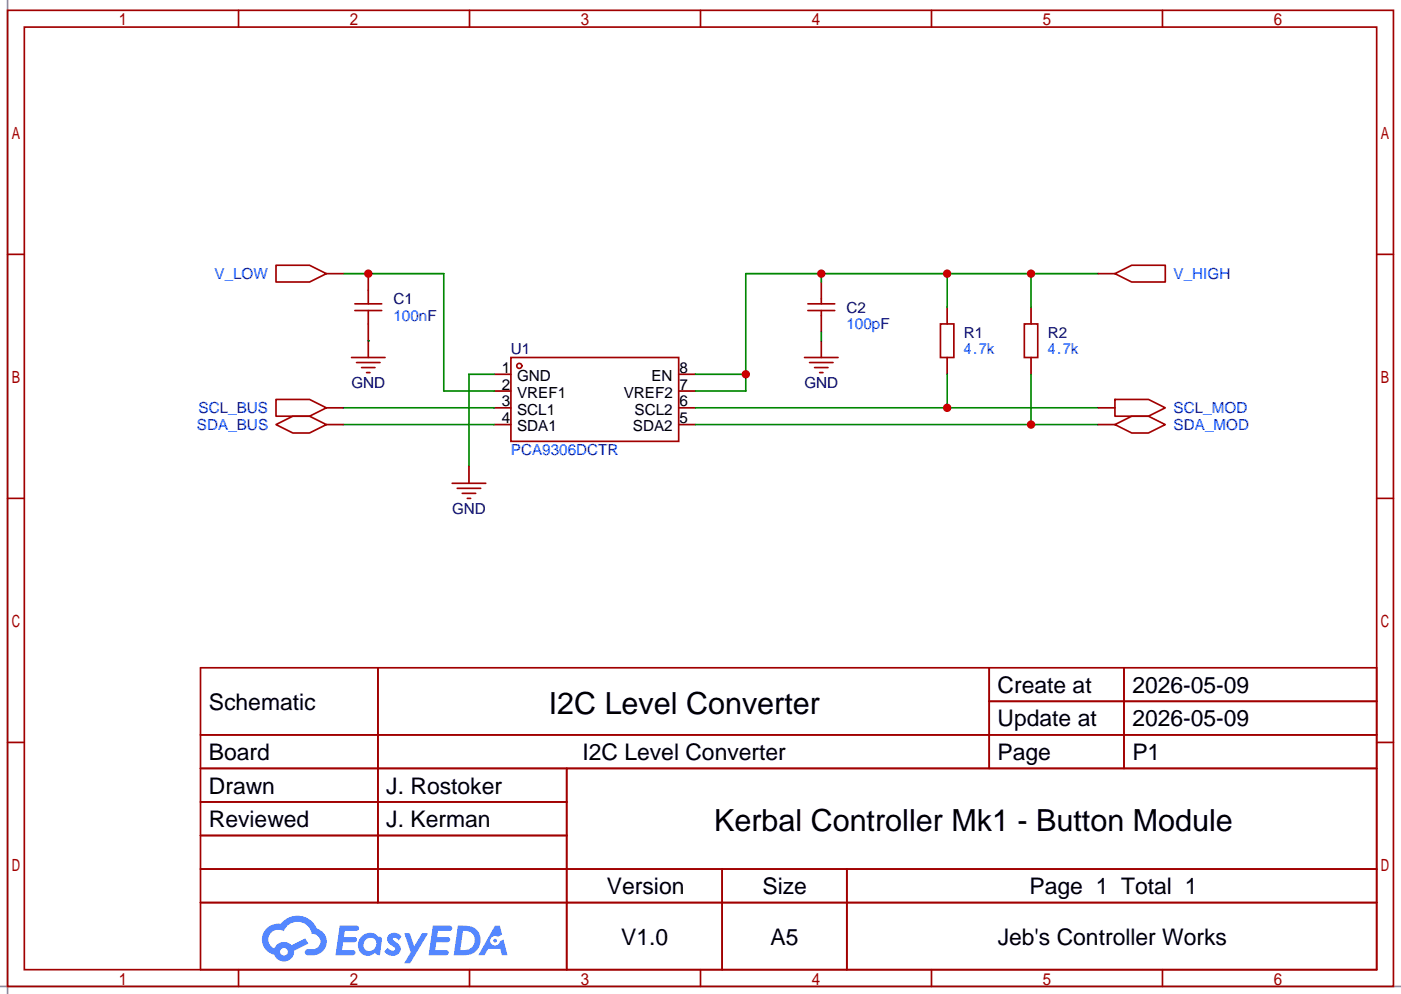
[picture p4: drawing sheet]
<svg xmlns="http://www.w3.org/2000/svg" width="212mm" height="151mm" viewBox="0 0 212 151" stroke-linecap="round" stroke-linejoin="round" font-family="sans-serif">
<path d="M1.1 0v150.5M0 149.4h212.1" fill="none" stroke="#999" stroke-width=".25"/>
<g fill="none" stroke="#a10000" stroke-width=".25">
<path d="M1.1 1.6h209.8v147.8h-209.8zM3.7 4.1h204.7v142.8h-204.7zM36.1 1.6v2.5M71.1 1.6v2.5M106 1.6v2.5M141 1.6v2.5M176 1.6v2.5M1.1 38.5h2.6M208.4 38.5h2.5M1.1 75.5h2.6M208.4 75.5h2.5M1.1 112.4h2.6"/>
<path d="M30.4 101.1h178v45.8h-178zM30.4 111.3h178M30.4 116.4h178M57.2 101.1v35.6M85.8 116.4v30.5M149.8 101.1v15.3M149.8 106.2h58.6M170.2 101.1v15.3M208.4 112.4h2.5M30.4 121.5h55.4M30.4 131.6h178M30.4 126.5h55.4"/>
<path d="M30.4 136.7h178M109.3 131.6v15.3M128.2 131.6v15.3M36.1 146.9v2.5M71.1 146.9v2.5M106 146.9v2.5M141 146.9v2.5M176 146.9v2.5"/>
</g>
<g fill="#5487ff">
<path d="M58.9 141.5a1.3 1.3 0 0 1 1.9 .3l-.4 .6a.54 .54 0 0 0-1-.2l.1 .1a2.32 2.32 0 0 1 1.2 1.4 1.36 1.36 0 0 1-1.1 1.1 1.36 1.36 0 0 1-1.4-.7l.5-.6a.7 .7 0 0 0 1.1 .3v-.2a2.4 2.4 0 0 1-1.2-1.4l.1-.5z"/>
<path d="M61.2 141.3h.8l.7 2 1.2-2h.9l-2.7 4.6h-.9l1-1.7z"/>
<path d="M51.4 140.2h1.7a1.31 1.31 0 0 1 1.2 .2 .4 .4 0 0 1-.4 .6h-1.7l-.1 .9h1.6a.4 .4 0 0 1 .3 .4 .4 .4 0 0 1-.4 .4h-1.7l-.1 1.2h.8a1.23 1.23 0 0 1 1.2 .2 .39 .39 0 0 1-.4 .6h-2.6z"/>
<path d="M65.5 140.2h1.7a1.32 1.32 0 0 1 1.2 .2 .39 .39 0 0 1-.3 .6h-1.8l-.1 .9h1.6a.4 .4 0 0 1 .4 .4 .4 .4 0 0 1-.5 .4h-1.6l-.2 1.2h.8a1.23 1.23 0 0 1 1.2 .2 .39 .39 0 0 1-.4 .6h-2.6z"/>
<path d="M74.9 140.2h.8l.3 1.3-.6 .4a.75 .75 0 0 0-1.1 .3 .75 .75 0 0 0 .4 1 .75 .75 0 0 0 1-.6l.5-.3 .6 2.4h-.8l-.3-1h-1.8l-.5 1h-1z"/>
<path d="M69.3 140.2l-.6 4.5h1.4a2.27 2.27 0 0 0 2.6-1.7 2.27 2.27 0 0 0-1.4-2.7zM70.1 141a1.5 1.5 0 0 1 1.8 1.5 1.5 1.5 0 0 1-1.9 1.4h-.3z"/>
<path d="M54.7 141.8a1.62 1.62 0 0 0-.4 2.1 1.62 1.62 0 0 0 2.1 .7l.3-.3 .4 .3 .4 .1 .3-2.5-.1-.3h-.2a.57 .57 0 0 1-.6-.4 1.73 1.73 0 0 0-2.2 .3zM55.3 142.3a.96 .96 0 0 1 1.5 0 .96 .96 0 0 1-.2 1.5 .95 .95 0 0 1-1.4-.1 .95 .95 0 0 1 .1-1.4z"/>
<path d="M40.4 140.6a2.37 2.37 0 0 0 1.1 4 1.54 1.54 0 0 0 1.8 1 1.54 1.54 0 0 0 1.2-1.6l2.2-1.1-.5-.8-2.1 1.1a1.57 1.57 0 0 0-2.6 .4 1.5 1.5 0 0 1-.7-2.1 1.5 1.5 0 0 1 2.2-.5 2.23 2.23 0 0 1 2.3-1.4 2.23 2.23 0 0 1 1.9 1.8 1.16 1.16 0 0 1 1.3 1.1 1.16 1.16 0 0 1-1.1 1.3h-.7a.47 .47 0 0 0-.6 .3 .47 .47 0 0 0 .5 .6 2.26 2.26 0 0 0 2.8-2.6 2.12 2.12 0 0 0-1.4-1.5 3.2 3.2 0 0 0-5.5-.7h-.3a2.55 2.55 0 0 0-1.8 .7zM42.4 144.1a.6 .6 0 0 1 1.2 0 .6 .6 0 0 1-1.2 0z"/>
<circle cx="74.9" cy="142.5" r=".28"/>
</g>
<g fill="none" stroke="#a10000" stroke-width=".25">
<path d="M53.7 46h4.1M53.7 47h4.1M55.8 44v2M55.8 47v2.1M77.3 54.1h25.4v12.7h-25.4zM122.3 46h4.1M122.3 47h4.1M124.3 45.3v.7M124.3 47v.8M142.4 49.1h2v5h-2zM155.1 49.1h2v5h-2z"/>
<circle cx="78.6" cy="55.4" r=".38"/>
</g>
<g fill="none" stroke="#870000" stroke-width=".25">
<path d="M55.8 41.4v2.6M55.8 49.1v2.5M74.8 56.7h2.5M74.8 59.2h2.5M102.7 56.7h2.6M102.7 59.2h2.6M124.3 42.7v2.6M124.3 47.8v2.5M143.4 46.5v2.6M143.4 54.1v2.6M156.1 46.5v2.6M156.1 54.1v2.6"/>
<path d="M74.8 61.8h2.5M74.8 64.3h2.5M102.7 61.8h2.6M102.7 64.3h2.6"/>
</g>
<path d="M51.9 41.4h15.3v17.8h7.6M51.9 61.8h22.9M51.9 64.3h22.9" fill="none" stroke="#008700" stroke-width=".25"/>
<circle cx="55.8" cy="41.4" r=".63" fill="#c00"/>
<path d="M49.4 41.4h2.5M55.8 51.6v2.5" fill="none" stroke="#870000" stroke-width=".25"/>
<path d="M41.8 40.2h5.1l2.5 1.2-2.5 1.3h-5.1zM53.2 54.1h5.1M54 54.9h3.5M54.7 55.7h2.1M55.5 56.4h.5" fill="none" stroke="#a10000" stroke-width=".25"/>
<path d="M55.8 51.6h.1M105.3 56.7h7.6M124.3 41.4v1.3M143.4 41.4v5.1M156.1 41.4v5.1M166.2 41.4h-53.3v17.8h-7.6" fill="none" stroke="#008700" stroke-width=".25"/>
<g fill="#c00">
<circle cx="124.3" cy="41.4" r=".63"/>
<circle cx="143.4" cy="41.4" r=".63"/>
<circle cx="156.1" cy="41.4" r=".63"/>
<circle cx="112.9" cy="56.7" r=".63"/>
</g>
<path d="M124.3 51.6v2.5M166.2 41.4h2.6M49.4 61.8h2.5M49.4 64.3h2.5" fill="none" stroke="#870000" stroke-width=".25"/>
<path d="M121.8 54.1h5.1M122.6 54.9h3.5M123.3 55.7h2M124.1 56.4h.5M168.8 41.4l2.5-1.2h5.1v2.5h-5.1zM41.8 60.5h5.1l2.5 1.3-2.5 1.2h-5.1zM41.8 64.3l2.5-1.3h2.6l2.5 1.3-2.5 1.3h-2.6z" fill="none" stroke="#a10000" stroke-width=".25"/>
<path d="M124.3 50.3v1.3M143.4 56.7v5.1M105.3 61.8h60.9" fill="none" stroke="#008700" stroke-width=".25"/>
<circle cx="143.4" cy="61.8" r=".63" fill="#c00"/>
<path d="M166.2 61.8h2.6" fill="none" stroke="#870000" stroke-width=".25"/>
<path d="M168.8 60.5h5.1l2.5 1.3-2.5 1.2h-5.1z" fill="none" stroke="#a10000" stroke-width=".25"/>
<path d="M156.1 56.7v7.6M105.3 64.3h60.9" fill="none" stroke="#008700" stroke-width=".25"/>
<circle cx="156.1" cy="64.3" r=".63" fill="#c00"/>
<path d="M71 70.7v2.5M166.2 64.3h2.6" fill="none" stroke="#870000" stroke-width=".25"/>
<path d="M68.5 73.2h5M69.2 74h3.6M70 74.7h2M70.7 75.5h.5M168.8 64.3l2.5-1.3h2.6l2.5 1.3-2.5 1.3h-2.6z" fill="none" stroke="#a10000" stroke-width=".25"/>
<path d="M74.8 56.7h-3.8v14" fill="none" stroke="#008700" stroke-width=".25"/>
<g font-size="4.6">
<text x="83.1" y="108.1">I2C Level Converter</text>
<text x="108.1" y="125.8">Kerbal Controller Mk1 - Button Module</text>
</g>
<g font-size="3.5">
<text x="31.6" y="107.5">Schematic</text>
<text x="151" y="104.9">Create at</text>
<text x="171.4" y="104.9">2026-05-09</text>
<text x="151" y="110">Update at</text>
<text x="171.4" y="110">2026-05-09</text>
<text x="31.6" y="115.1">Board</text>
<text x="88.2" y="115.1">I2C Level Converter</text>
<text x="151" y="115.1">Page</text>
<text x="171.4" y="115.1">P1</text>
<text x="31.6" y="120.2">Drawn</text>
<text x="31.6" y="125.3">Reviewed</text>
<text x="58.5" y="120.2">J. Rostoker</text>
<text x="58.5" y="125.3">J. Kerman</text>
<text x="91.9" y="135.4">Version</text>
<text x="115.4" y="135.4">Size</text>
<text x="155.9" y="135.4">Page 1 Total 1</text>
<text x="94" y="143">V1.0</text>
<text x="116.7" y="143">A5</text>
<text x="151" y="143">Jeb's Controller Works</text>
</g>
<g font-size="2.3" fill="#00f">
<text x="32.5" y="42.2">V_LOW</text>
<text x="177.7" y="42.2">V_HIGH</text>
<text x="59.6" y="48.6">100nF</text>
<text x="128.1" y="49.9">100pF</text>
<text x="29.8" y="65.1">SDA_BUS</text>
<text x="30.1" y="62.6">SCL_BUS</text>
<text x="177.7" y="62.6">SCL_MOD</text>
<text x="177.7" y="65.1">SDA_MOD</text>
<text x="77.3" y="68.9">PCA9306DCTR</text>
</g>
<g font-size="2.3" fill="#000080">
<text x="59.6" y="46.1">C1</text>
<text x="128.1" y="47.3">C2</text>
<text x="77.3" y="53.7">U1</text>
<text x="145.9" y="51.1">R1</text>
<text x="158.6" y="51.1">R2</text>
<text x="53.2" y="58.8">GND</text>
<text x="121.8" y="58.8">GND</text>
<text x="68.4" y="77.8">GND</text>
</g>
<g font-size="2.3">
<text x="75.9" y="56.5">1</text>
<text x="75.9" y="59">2</text>
<text x="78.3" y="57.7">GND</text>
<text x="98.6" y="57.7">EN</text>
<text x="102.9" y="59">7</text>
<text x="102.9" y="56.5">8</text>
<text x="75.9" y="61.5">3</text>
<text x="75.9" y="64.1">4</text>
<text x="78.3" y="60.3">VREF1</text>
<text x="78.3" y="62.8">SCL1</text>
<text x="78.3" y="65.3">SDA1</text>
<text x="94.4" y="60.3">VREF2</text>
<text x="95.8" y="65.3">SDA2</text>
<text x="96.1" y="62.8">SCL2</text>
<text x="102.9" y="64.1">5</text>
<text x="102.9" y="61.5">6</text>
</g>
</svg>
